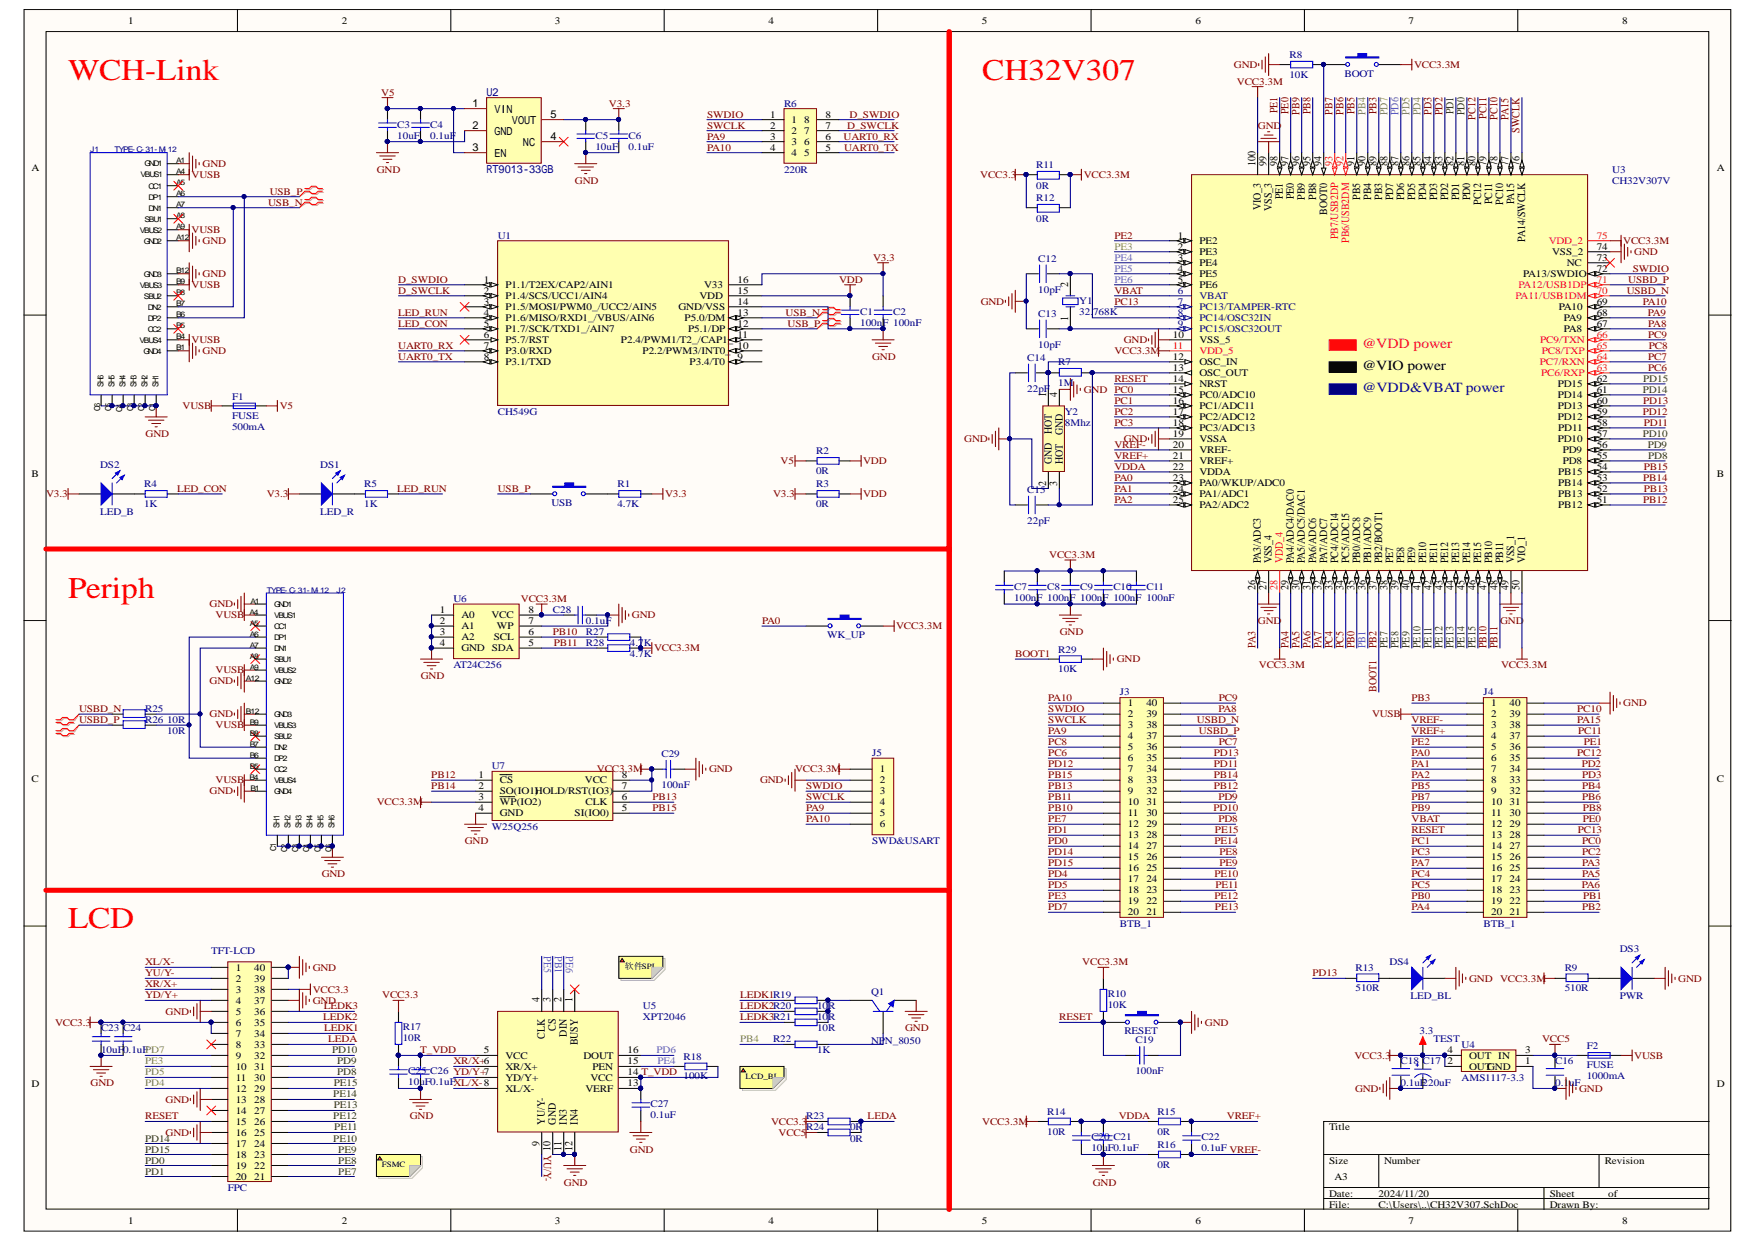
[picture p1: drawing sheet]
# Altium project CH32V307.PrjPcb
1 sheet, 85 parts. Net scope: global (net labels, ports and power ports of the same name join across sheets).
Board file: CH32V307.PcbDoc

## Sheet CH32V307.SchDoc
size A3

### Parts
3.3  TEST  [TEST 1]
C1  value 100nF  [C 0402_L]  (hidden comment: Cap)
C2  value 100nF  [C 0402_L]  (hidden comment: Cap)
C3  value 10uF  [C 0603_L]  (hidden comment: Cap)
C4  value 0.1uF  [C 0402_L]  (hidden comment: Cap)
C5  value 10uF  [C 0603_L]  (hidden comment: Cap)
C6  value 0.1uF  [C 0402_L]  (hidden comment: Cap)
C7  value 100nF  [C 0402_L]  (hidden comment: Cap)
C8  value 100nF  [C 0402_L]  (hidden comment: Cap)
C9  value 100nF  [C 0402_L]  (hidden comment: Cap)
C10  value 100nF  [C 0402_L]  (hidden comment: Cap)
C11  value 100nF  [C 0402_L]  (hidden comment: Cap)
C12  10pF  [C 0402_L]
C13  10pF  [C 0402_L]
C14  22pF  [C 0402_L]
C15  22pF  [C 0402_L]
C16  0.1uF  [C 0402_L]
C17  220uF  [CD A(3216)]
C18  0.1uF  [C 0402_L]
C19  value 100nF  [C 0402_L]  (hidden comment: Cap)
C20  value 10uF  [C 0603_L]  (hidden comment: Cap)
C21  value 0.1uF  [C 0402_L]  (hidden comment: Cap)
C22  value 0.1uF  [C 0402_L]  (hidden comment: Cap)
C23  value 10uF  [C 0603_L]  (hidden comment: Cap)
C24  value 0.1uF  [C 0402_L]  (hidden comment: Cap)
C25  value 10uF  [C 0603_L]  (hidden comment: Cap)
C26  value 0.1uF  [C 0402_L]  (hidden comment: Cap)
C27  value 0.1uF  [C 0402_L]  (hidden comment: Cap)
C28  value 0.1uF  [C 0402_L]  (hidden comment: Cap)
C29  value 100nF  [C 0402_L]  (hidden comment: Cap)
DS1  LED_R  [LC-0603_LED_S1]
DS2  LED_B  [LC-0603_LED_S1]
DS3  PWR  [D-0603-1_LED]
DS4  LED_BL  [D-0603-1_LED]
F1  FUSE  value 500mA  [0805R]
F2  FUSE  value 1000mA  [0805R]
J1  TYPE-C-31-M-12  [TYPE-C-31-M-12]
J2  TYPE-C-31-M-12  [TYPE-C-31-M-12]
J3  BTB_1  [BTB_2_40P]
J4  BTB_1  [BTB_2_40P]
J5  SWD&USART  [CONN-SMD_6P-P1.25_XUNPU_WAFER-GH1.25-6PWB]
K1  USB  [SW-SMD_L3.9-W3.0-P4.45]
K2  BOOT  [SW-SMD_L3.9-W3.0-P4.45]
K4  RESET  [SW-SMD_L3.9-W3.0-P4.45]
K?  WK_UP  [SW-SMD_L3.9-W3.0-P4.45]
Q1  NPN_8050  [SOT323-NPN]
R1  4.7K  [R 0402_L]
R2  0R  [R 0402_L]
R3  0R  [R 0402_L]
R4  1K  [R 0402_L]
R5  1K  [R 0402_L]
R6  value 220R  [8P4R_0603]  (hidden comment: Res_PACK)
R7  1M  [R 0402_L]
R8  10K  [R 0402_L]
R9  510R  [R 0402_L]
R10  10K  [R 0402-HP_L]
R11  0R  [R-0603]
R12  0R  [R-0603]
R13  510R  [R 0402_L]
R14  10R  [R 0402-HP_L]
R15  0R  [R 0402-HP_L]
R16  0R  [R 0402-HP_L]
R17  10R  [R 0402_L]
R18  100K  [R 0402_L]
R19  10R  [R 0402_L]
R20  10R  [R 0402_L]
R21  10R  [R 0402_L]
R22  1K  [R 0402_L]
R23  0R  [R 0402_L]
R24  0R  [R 0402_L]
R25  10R  [R 0402_L]
R26  10R  [R 0402_L]
R27  4.7K  [R 0402_L]
R28  4.7K  [R 0402_L]
R29  10K  [R 0402_L]
TFT-LCD  FPC  [FPC0.5 2H-WS-40P]
U1  CH549G  [SOP16]
U2  RT9013-33GB  [SOT-23-5_L3.0-W1.7-P0.95-LS2.8-BL]
U3  CH32V307V  [LQFP-100_L14.0-W14.0-P0.50-LS16.0-BL]
U4  AMS1117-3.3  [SOT89_M]
U5  XPT2046  [QFN16 4x4_M]
U6  AT24C256  [LC-TSSOP-8_3x4.4x065P - duplicate]
U7  W25Q256  [WSON8]
Y1  32.768K  [XT-3216]
Y2  8Mhz  [XTAL-3225]

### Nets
GND: C1.1 C2.1 C3.1 C4.1 C5.1 C6.1 C7.1 C8.1 C9.1 C10.1 C11.1 C12.1 C13.1 C14.1 C15.1 C16.2 C17.2(GND) C18.2 C19.1 C20.2 C21.2 C23.2 C24.2 C25.2 C26.2 C27.2 C28.1 C29.1 DS3.2(K) DS4.2(K) J1.A1(GND1) J1.A12(GND2) J1.B1(GND4) J1.B12(GND3) J1.C1(SH1) J1.C2(SH2) J1.C3(SH3) J1.C4(SH4) J1.C5(SH5) J1.C6(SH6) J2.A1(GND1) J2.A12(GND2) J2.B1(GND4) J2.B12(GND3) J2.C1(SH1) J2.C2(SH2) J2.C3(SH3) J2.C4(SH4) J2.C5(SH5) J2.C6(SH6) J4.40 J5.2 K4.2 Q1.2(E) R8.1 R16.1 R29.1 TFT-LCD.5 TFT-LCD.13 TFT-LCD.16 TFT-LCD.37 TFT-LCD.39 TFT-LCD.40 U1.14(GND/VSS) U2.2(GND) U3.10(VSS_5) U3.19(VSSA) U3.27(VSS_4) U3.49(VSS_1) U3.74(VSS_2) U3.99(VSS_3) U4.1(GND) U5.10(GND) U5.11(IN3) U5.12(IN4) U6.1(A0) U6.2(A1) U6.3(A2) U6.4(GND) U6.7(WP) U7.4(GND) Y2.2(GND) Y2.4(GND)
V3.3: C2.2 C5.2 C6.2 DS1.1(A) DS2.1(A) R1.2 R3.2 U1.16(V33) U2.5(VOUT)
V5: C3.2 C4.2 F1.2 R2.2 U2.1(VIN) U2.3(EN)
VCC3.3: 3.3.1 C17.1(VCC) C18.1 C23.1 C24.1 R11.1 R12.1 R17.1 R23.1 TFT-LCD.6 TFT-LCD.7 TFT-LCD.38 U4.2(OUT) U4.4(OUT)
VCC3.3M: C7.2 C8.2 C9.2 C10.2 C11.2 C28.2 C29.2 J5.1 K2.2 K?.2 R9.2 R10.1 R11.2 R12.2 R14.1 R27.2 R28.2 U3.11(VDD_5) U3.28(VDD_4) U3.50(VIO_1) U3.75(VDD_2) U3.100(VIO_3) U6.8(VCC) U7.3(~{WP}(IO2)) U7.7(HOLD/RST(IO3)) U7.8(VCC)
VCC5: C16.1 F2.1 R24.1 U4.3(IN)
VDD: C1.2 R2.1 R3.1 U1.15(VDD)
VUSB: F1.1 F2.2 J1.A4(VBUS1) J1.A9(VBUS2) J1.B4(VBUS4) J1.B9(VBUS3) J2.A4(VBUS1) J2.A9(VBUS2) J2.B4(VBUS4) J2.B9(VBUS3) J4.2
BOOT1: J4.21 R29.2 U3.37(PB2/BOOT1)  [also labelled PB2]
D_SWCLK: R6.7 U1.2(P1.4/SCS/UCC1/AIN4)
D_SWDIO: R6.8 U1.1(P1.1/T2EX/CAP2/AIN1)
LED_CON: R4.1 U1.5(P1.7/SCK/TXD1_/AIN7)
LED_RUN: R5.1 U1.4(P1.6/MISO/RXD1_/VBUS/AIN6)
LEDA: R23.2 R24.2 TFT-LCD.33
LEDK1: R19.1 TFT-LCD.34
LEDK2: R20.1 TFT-LCD.35
LEDK3: R21.1 TFT-LCD.36
PA0: J4.6 K?.1 U3.23(PA0/WKUP/ADC0)
PA1: J4.7 U3.24(PA1/ADC1)
PA2: J4.8 U3.25(PA2/ADC2)
PA3: J4.25 U3.26(PA3/ADC3)
PA4: J4.20 U3.29(PA4/ADC4/DAC0)
PA5: J4.24 U3.30(PA5/ADC5/DAC1)
PA6: J4.23 U3.31(PA6/ADC6)
PA7: J4.16 U3.32(PA7/ADC7)
PA8: J3.39 U3.67(PA8)
PA9: J3.4 J5.5 R6.3 U3.68(PA9)
PA10: J3.1 J5.6 R6.4 U3.69(PA10)
PA15: J4.38 U3.77(PA15)
PB0: J4.19 U3.35(PB0/ADC8)
PB1: J4.22 U3.36(PB1/ADC9) U5.3(CS)
PB3: J4.1 U3.89(PB3)
PB4: J4.32 R22.1 U3.90(PB4)
PB5: J4.9 U3.91(PB5)
PB6: J4.31 U3.92(PB6/USB2DM)
PB7: J4.10 U3.93(PB7/USB2DP)
PB8: J4.30 U3.95(PB8)
PB9: J4.11 U3.96(PB9)
PB10: J3.11 R27.1 U3.47(PB10) U6.6(SCL)
PB11: J3.10 R28.1 U3.48(PB11) U6.5(SDA)
PB12: J3.32 U3.51(PB12) U7.1(~{CS})
PB13: J3.9 U3.52(PB13) U7.6(CLK)
PB14: J3.33 U3.53(PB14) U7.2(SO(IO1))
PB15: J3.8 U3.54(PB15) U7.5(SI(IO0))
PC0: J4.27 U3.15(PC0/ADC10)
PC1: J4.14 U3.16(PC1/ADC11)
PC2: J4.26 U3.17(PC2/ADC12)
PC3: J4.15 U3.18(PC3/ADC13)
PC4: J4.17 U3.33(PC4/ADC14)
PC5: J4.18 U3.34(PC5/ADC15)
PC6: J3.6 U3.63(PC6/RXP)
PC7: J3.36 U3.64(PC7/RXN)
PC8: J3.5 U3.65(PC8/TXP)
PC9: J3.40 U3.66(PC9/TXN)
PC10: J4.39 U3.78(PC10)
PC11: J4.37 U3.79(PC11)
PC12: J4.35 U3.80(PC12)
PC13: J4.28 U3.7(PC13/TAMPER-RTC)
PD0: J3.14 TFT-LCD.19 U3.81(PD0)
PD1: J3.13 TFT-LCD.20 U3.82(PD1)
PD2: J4.34 U3.83(PD2)
PD3: J4.33 U3.84(PD3)
PD4: J3.17 TFT-LCD.12 U3.85(PD4)
PD5: J3.18 TFT-LCD.11 U3.86(PD5)
PD6: U3.87(PD6) U5.16(DOUT)
PD7: J3.20 TFT-LCD.9 U3.88(PD7)
PD8: J3.29 TFT-LCD.30 U3.55(PD8)
PD9: J3.31 TFT-LCD.31 U3.56(PD9)
PD10: J3.30 TFT-LCD.32 U3.57(PD10)
PD11: J3.34 U3.58(PD11)
PD12: J3.7 U3.59(PD12)
PD13: J3.35 R13.2 U3.60(PD13)
PD14: J3.15 TFT-LCD.17 U3.61(PD14)
PD15: J3.16 TFT-LCD.18 U3.62(PD15)
PE0: J4.29 U3.97(PE0)
PE1: J4.36 U3.98(PE1)
PE2: J4.5 U3.1(PE2)
PE3: J3.19 TFT-LCD.10 U3.2(PE3)
PE4: R18.2 U3.3(PE4) U5.15(PEN)
PE5: U3.4(PE5) U5.4(CLK)
PE6: U3.5(PE6) U5.2(DIN)
PE7: J3.12 TFT-LCD.21 U3.38(PE7)
PE8: J3.26 TFT-LCD.22 U3.39(PE8)
PE9: J3.25 TFT-LCD.23 U3.40(PE9)
PE10: J3.24 TFT-LCD.24 U3.41(PE10)
PE11: J3.23 TFT-LCD.25 U3.42(PE11)
PE12: J3.22 TFT-LCD.26 U3.43(PE12)
PE13: J3.21 TFT-LCD.27 U3.44(PE13)
PE14: J3.27 TFT-LCD.28 U3.45(PE14)
PE15: J3.28 TFT-LCD.29 U3.46(PE15)
RESET: C19.2 J4.13 K4.1 R10.2 TFT-LCD.15 U3.14(NRST)
SWCLK: J3.3 J5.4 R6.2 U3.76(PA14/SWCLK)
SWDIO: J3.2 J5.3 R6.1 U3.72(PA13/SWDIO)
T_VDD: C25.1 C26.1 C27.1 R17.2 R18.1 U5.5(VCC) U5.13(VERF) U5.14(VCC)
UART0_RX: R6.6 U1.7(P3.0/RXD)
UART0_TX: R6.5 U1.8(P3.1/TXD)
USB_N: J1.A7(DN1) J1.B7(DN2) U1.13(P5.0/DM)
USB_P: J1.A6(DP1) J1.B6(DP2) K1.1 U1.12(P5.1/DP)
USBD_N: J3.38 R25.2 U3.70(PA11/USB1DM)
USBD_P: J3.37 R26.2 U3.71(PA12/USB1DP)
VBAT: J4.12 U3.6(VBAT)
VDDA: C20.1 C21.1 R14.2 R15.1 U3.22(VDDA)
VREF+: C22.1 J4.4 R15.2 U3.21(VREF+)
VREF-: C22.2 J4.3 R16.2 U3.20(VREF-)
XL/X-: TFT-LCD.1 U5.8(XL/X-)
XR/X+: TFT-LCD.3 U5.6(XR/X+)
YD/Y+: TFT-LCD.4 U5.7(YD/Y+)
YU/Y-: TFT-LCD.2 U5.9(YU/Y-)
NetC12_2: C12.2 U3.8(PC14/OSC32IN) Y1.2(OSC2)
NetC13_2: C13.2 U3.9(PC15/OSC32OUT) Y1.1(OSC1)
NetC14_2: C14.2 R7.2 U3.12(OSC_IN) Y2.1(HOT)
NetC15_2: C15.2 R7.1 U3.13(OSC_OUT) Y2.3(HOT)
NetDS1_2: DS1.2(K) R5.2
NetDS2_2: DS2.2(K) R4.2
NetDS3_1: DS3.1(A) R9.1
NetDS4_1: DS4.1(A) R13.1
NetJ2_A6: J2.A6(DP1) J2.B6(DP2) R26.1
NetJ2_A7: J2.A7(DN1) J2.B7(DN2) R25.1
NetK1_2: K1.2 R1.1
NetK2_1: K2.1 R8.2 U3.94(BOOT0)
NetQ1_1: Q1.1(B) R22.2
NetQ1_3: Q1.3(C) R19.2 R20.2 R21.2

Not connected (* = marked no-connect by the designer): J1 A5(CC1)* A8(SBU1)* B5(CC2)* B8(SBU2)*; J2 A5(CC1)* A8(SBU1)* B5(CC2)* B8(SBU2)*; TFT-LCD 8* 14*; U1 3(P1.5/MOSI/PWM0_/UCC2/AIN5)* 6(P5.7/RST)* 9(P3.4/T0) 10(P2.2/PWM3/INT0_) 11(P2.4/PWM1/T2_/CAP1_); U2 4(NC)*; U3 73(NC)*; U5 1(BUSY)*

### Layout directives
differential pair: USB_N, USB_P, USBD_N, USBD_P

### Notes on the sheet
- WCH-Link
- CH32V307
- Periph
- LCD
- (near U5) 软件SPI
- LCD_BL
- FSMC
